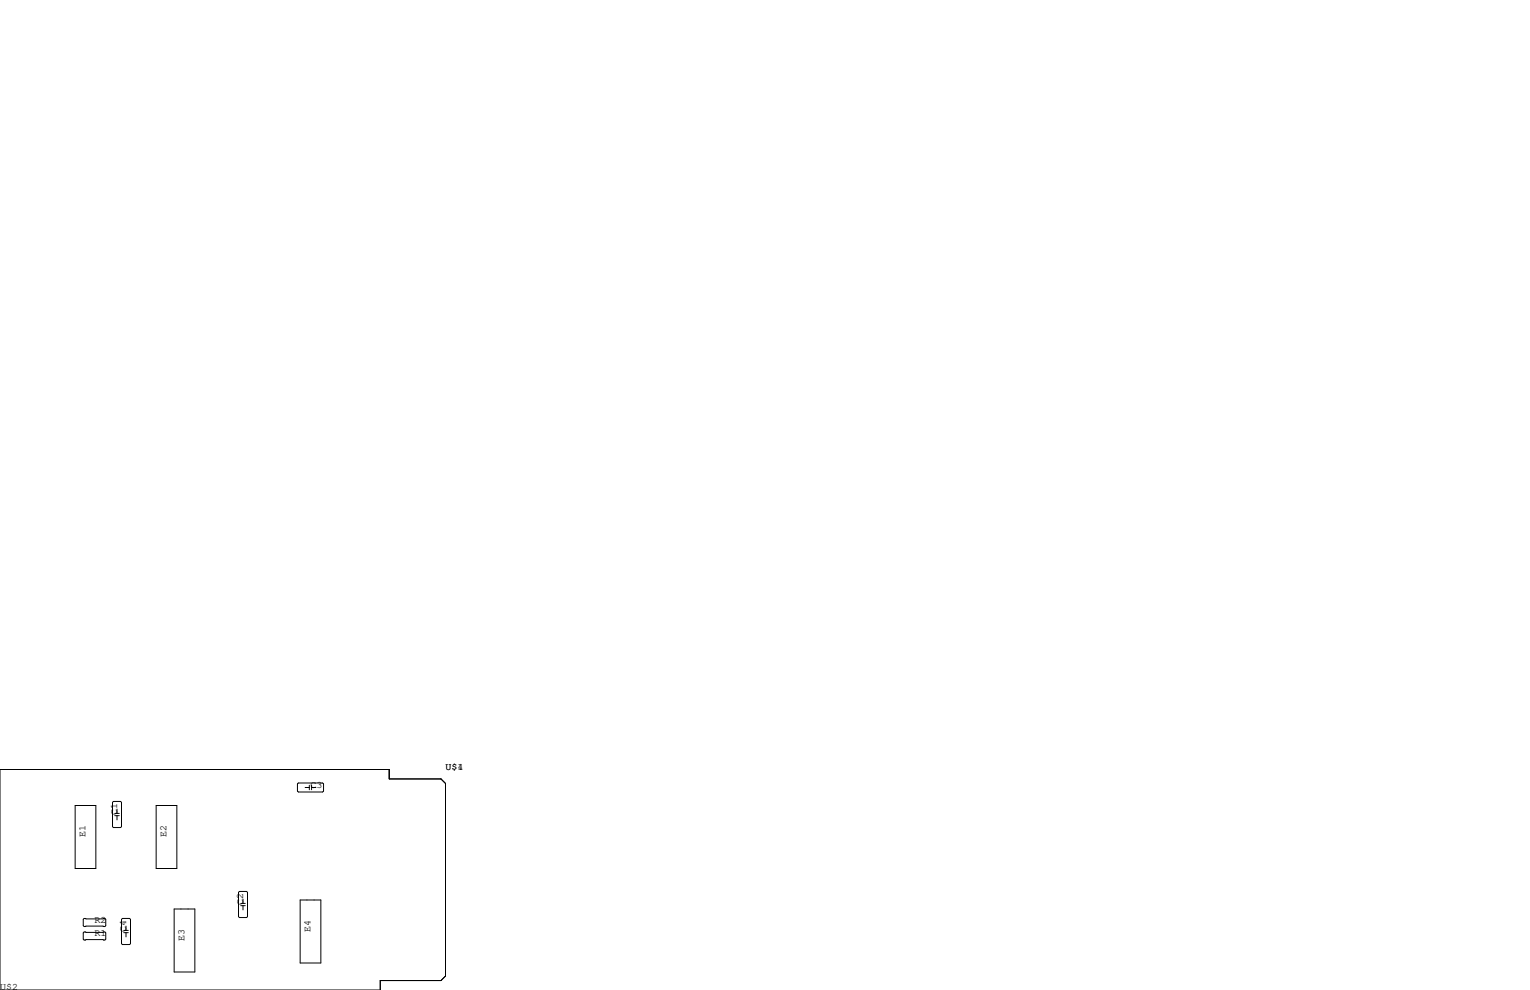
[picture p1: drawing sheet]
<svg xmlns="http://www.w3.org/2000/svg" width="432mm" height="279mm" viewBox="0 0 432 279" stroke-linecap="round" stroke-linejoin="round" font-family="sans-serif">
<g fill="none" stroke="#000" stroke-width=".28">
<path d="M0 217.2h109.9v2.6h14.6l1.2 1.3v54.4l-1.2 1.2h-17.2v2.7h-107.3zM21.2 227.3h5.9v17.8h-5.9zM32 226.2h2l.3 .2v6.9l-.3 .3h-2l-.2-.3v-6.9zM32.4 229.6h1.3M32.4 230.2h1.3M33 228.3v1.3M33 230.2v1.2M44.1 227.3h5.8v17.8h-5.8zM83.9 221.2l.3-.2h6.9l.2 .2v2.1l-.2 .2h-6.9l-.3-.2zM86.1 222.2h1.2M87.3 221.6v1.3M87.9 221.6v1.3"/>
<path d="M87.9 222.2h1.3M23.7 259.2h5.9l.2 .3v1.7l-.2 .3h-5.9l-.2-.3v-1.7zM34.5 259.2h2.1l.2 .3v6.8l-.2 .3h-2.1l-.2-.3v-6.8zM49.1 256.5h5.9v17.8h-5.9zM67.3 251.8l.3-.2h2l.3 .2v6.9l-.3 .3h-2l-.3-.3zM67.9 255h1.3M67.9 255.6h1.3M68.6 253.7v1.3M68.6 255.6v1.2M84.7 254h5.9v17.8h-5.9zM23.7 263h5.9l.2 .3v1.7l-.2 .3h-5.9l-.2-.3v-1.7zM34.9 262.6h1.3"/>
<path d="M34.9 263.2h1.3M35.6 261.4v1.2M35.6 263.2v1.2"/>
</g>
<g font-size="2.8">
<text x="125.7" y="217.2">U$1</text>
<text x="129.1" y="217.2">4</text>
<text x="87.6" y="222.2">C3</text>
<text x="33" y="229.9" transform="rotate(-90 33 229.9)">C1</text>
<text x="24.1" y="236.2" transform="rotate(-90 24.1 236.2)">E1</text>
<text x="47" y="236.2" transform="rotate(-90 47 236.2)">E2</text>
<text x="68.6" y="255.3" transform="rotate(-90 68.6 255.3)">C2</text>
<text x="26.7" y="260.3">R2</text>
<text x="35.6" y="262.9" transform="rotate(-90 35.6 262.9)">C4</text>
<text x="87.6" y="262.9" transform="rotate(-90 87.6 262.9)">E4</text>
<text x="26.7" y="264.2">R1</text>
<text x="52.1" y="265.4" transform="rotate(-90 52.1 265.4)">E3</text>
<text x="0" y="279.4">U$2</text>
</g>
</svg>
